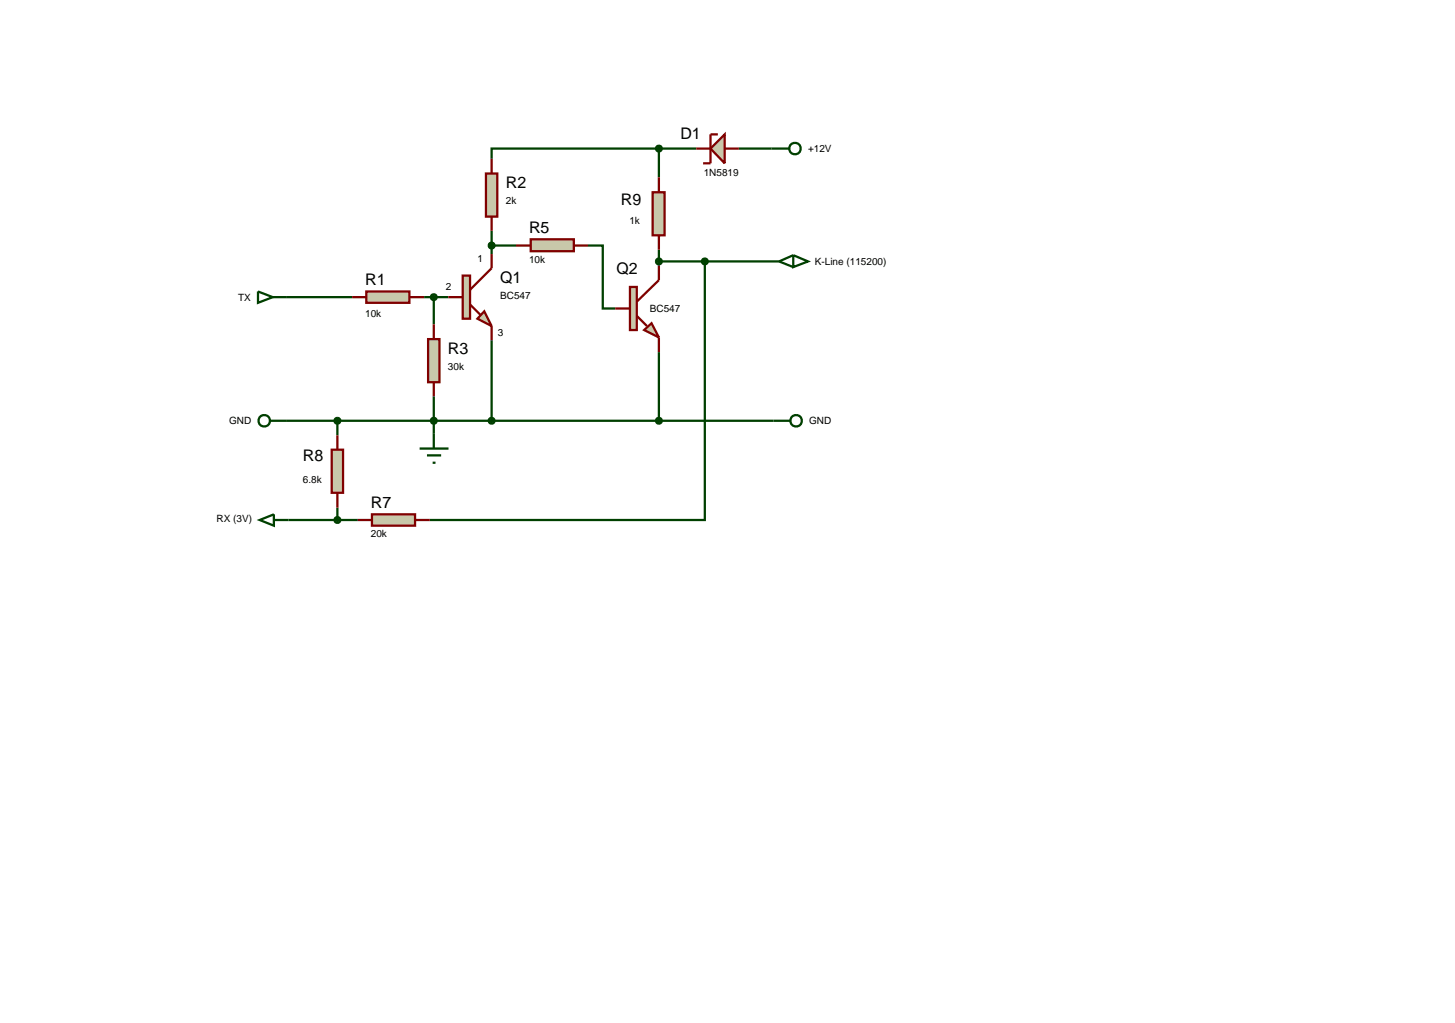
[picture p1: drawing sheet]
<svg xmlns="http://www.w3.org/2000/svg" width="257mm" height="180mm" viewBox="0 0 257 180" stroke-linecap="round" stroke-linejoin="round" font-family="sans-serif">
<g fill="none" stroke="#004000" stroke-width=".4">
<path d="M116.2 26.2h-29.5v1.8M116.2 26.2v5.1M116.2 26.2h6.6M130.3 26.2h5.8M50.6 52.4h11.5M74.8 52.4h4.3M76.5 52.4v4.8M86.7 40.7v4.1M86.7 43.3h4.3M103.7 43.3h2.6v11.1h2.2M116.2 46.1h21.2M116.2 44v2.8"/>
<path d="M124.3 46.1v45.6h-48.5M50.6 74.2h85.8M59.5 74.2v2.6M76.5 69.9v6.6M86.7 60v14.2M116.2 62.1v12.1M50.9 91.7h12.2M59.5 89.5v2.2"/>
</g>
<g fill="#c8c8aa" stroke="#800000" stroke-width=".4">
<path d="M85.4 54.9l1.3 2.6-2.5-1.3z"/>
<path d="M81.6 48.6h1.3v7.6h-1.3z"/>
</g>
<path d="M79.1 52.4h2.5M82.9 53.7l1.8 1.8M86.7 44.8v2.5l-3.8 3.8M86.7 57.5v2.5" fill="none" stroke="#800000" stroke-width=".4"/>
<path d="M64.6 51.4h7.6v2h-7.6z" fill="#c8c8aa" stroke="#800000" stroke-width=".4"/>
<path d="M62.1 52.4h2.5M72.2 52.4h2.6" fill="none" stroke="#800000" stroke-width=".4"/>
<path d="M85.7 30.6h2v7.6h-2z" fill="#c8c8aa" stroke="#800000" stroke-width=".4"/>
<path d="M86.7 28v2.6M86.7 38.2v2.5" fill="none" stroke="#800000" stroke-width=".4"/>
<path d="M86.3 73.9l.4-.2-.5 .5zM86.7 73.7l.4 .2 .1 .3zM87.2 74.2l-.1 .3-.4 .2zM86.2 74.2l.5 .5-.3-.1z" fill="#004000" stroke="#004000" stroke-width=".4"/>
<path d="M86.2 74.2l.5-.5 .5 .5-.5 .5z" fill="#004000"/>
<path d="M139.9 45l2.6 1.1-2.6 1zM139.9 45l-2.5 1.1 2.5 1M74 79.1h5.1M76.5 76.5v2.6M75.3 80.3h2.5M76.3 81.6h.5" fill="none" stroke="#004000" stroke-width=".4"/>
<path d="M65.6 90.7h7.6v2h-7.6z" fill="#c8c8aa" stroke="#800000" stroke-width=".4"/>
<path d="M63.1 91.7h2.5M73.2 91.7h2.6" fill="none" stroke="#800000" stroke-width=".4"/>
<path d="M58.5 79.3h2v7.6h-2z" fill="#c8c8aa" stroke="#800000" stroke-width=".4"/>
<path d="M59.5 76.8v2.5M59.5 86.9v2.6" fill="none" stroke="#800000" stroke-width=".4"/>
<g fill="#c8c8aa" stroke="#800000" stroke-width=".4">
<path d="M113.6 58.2l1.3-1.2 1.3 2.5z"/>
<path d="M111.1 50.6h1.2v7.6h-1.2z"/>
</g>
<path d="M108.5 54.4h2.6M112.3 55.7l1.8 1.8M116.2 46.8v2.6l-3.9 3.8M116.2 59.5v2.6" fill="none" stroke="#800000" stroke-width=".4"/>
<path d="M93.6 42.2h7.6v2.1h-7.6z" fill="#c8c8aa" stroke="#800000" stroke-width=".4"/>
<path d="M91 43.3h2.6M101.2 43.3h2.5" fill="none" stroke="#800000" stroke-width=".4"/>
<path d="M115.1 33.9h2.1v7.6h-2.1z" fill="#c8c8aa" stroke="#800000" stroke-width=".4"/>
<path d="M116.2 31.3v2.6M116.2 41.5v2.5" fill="none" stroke="#800000" stroke-width=".4"/>
<path d="M86.3 43l.4-.2-.5 .5zM86.7 42.8l.4 .2 .1 .3zM87.2 43.3l-.1 .3-.4 .2zM86.2 43.3l.5 .5-.3-.1z" fill="#004000" stroke="#004000" stroke-width=".4"/>
<path d="M86.2 43.3l.5-.5 .5 .5-.5 .5z" fill="#004000"/>
<path d="M123.9 45.8l.4-.2-.5 .5zM124.3 45.6l.3 .1 .2 .4zM124.3 46.6l.5-.5-.2 .4zM123.8 46.1l.5 .5-.4-.2z" fill="#004000" stroke="#004000" stroke-width=".4"/>
<path d="M123.8 46.1l.5-.5 .5 .5-.5 .5z" fill="#004000"/>
<path d="M115.9 45.7l.3-.1-.5 .5zM116.2 45.6l.4 .2 .1 .3zM116.2 46.6l.5-.5-.1 .3zM115.7 46.1l.5 .5-.3-.1z" fill="#004000" stroke="#004000" stroke-width=".4"/>
<path d="M115.7 46.1l.5-.5 .5 .5-.5 .5z" fill="#004000"/>
<path d="M75.5 59.8h2v7.6h-2z" fill="#c8c8aa" stroke="#800000" stroke-width=".4"/>
<path d="M76.5 57.2v2.6M76.5 67.4v2.5" fill="none" stroke="#800000" stroke-width=".4"/>
<path d="M76.2 52l.3-.1-.5 .5zM76.5 51.9l.3 .1 .2 .4zM77 52.4l-.2 .4-.3 .1zM76 52.4l.5 .5-.4-.2z" fill="#004000" stroke="#004000" stroke-width=".4"/>
<path d="M76.5 51.9l.5 .5-.5 .5-.5-.5z" fill="#004000"/>
<path d="M76.2 73.8l.3-.1-.5 .5zM76.5 73.7l.4 .2 .1 .3zM76.5 74.7l.5-.5-.2 .4zM76 74.2l.5 .5-.4-.2z" fill="#004000" stroke="#004000" stroke-width=".4"/>
<path d="M76.5 73.7l.5 .5-.5 .5-.5-.5z" fill="#004000"/>
<path d="M45.5 51.4l2.6 1-2.6 1zM48.1 52.4h2.5M45.8 91.7l2.5-1v2zM48.3 91.7h2.6" fill="none" stroke="#004000" stroke-width=".4"/>
<path d="M59.2 91.3l.3-.1-.5 .5zM59.5 91.2l.3 .1 .2 .4zM59.5 92.2l.5-.5-.2 .4zM59 91.7l.5 .5-.4-.2z" fill="#004000" stroke="#004000" stroke-width=".4"/>
<path d="M59.5 91.2l.5 .5-.5 .5-.5-.5z" fill="#004000"/>
<g fill="none" stroke="#004000" stroke-width=".4">
<path d="M47.6 74.2h3"/>
<circle cx="46.6" cy="74.2" r="1.01"/>
</g>
<path d="M59.2 73.8l.3-.1-.5 .5zM59.5 73.7l.4 .2 .1 .3zM59.5 74.7l.5-.5-.2 .4zM59 74.2l.5 .5-.4-.2z" fill="#004000" stroke="#004000" stroke-width=".4"/>
<path d="M59.5 73.7l.5 .5-.5 .5-.5-.5z" fill="#004000"/>
<g fill="none" stroke="#004000" stroke-width=".4">
<path d="M136.1 26.2h3.1M136.4 74.2h3"/>
<circle cx="140.2" cy="26.2" r="1.01"/>
<circle cx="140.4" cy="74.2" r="1.01"/>
</g>
<path d="M115.9 73.8l.3-.1-.5 .5zM116.2 73.7l.4 .2 .1 .3zM116.2 74.7l.5-.5-.1 .3zM115.7 74.2l.5 .5-.3-.1z" fill="#004000" stroke="#004000" stroke-width=".4"/>
<path d="M116.2 73.7l.5 .5-.5 .5-.5-.5z" fill="#004000"/>
<path d="M127.8 23.7v5.1l-2.5-2.6z" fill="#c8c8aa" stroke="#800000" stroke-width=".4"/>
<path d="M122.8 26.2h2.5M126.6 23.7h-1.3v5.1h-1.3M127.8 26.2h2.5" fill="none" stroke="#800000" stroke-width=".4"/>
<path d="M115.9 25.8l.3-.1-.5 .5zM116.2 25.7l.4 .2 .1 .3zM116.2 26.7l.5-.5-.2 .4zM115.7 26.2l.5 .5-.3-.1z" fill="#004000" stroke="#004000" stroke-width=".4"/>
<path d="M116.2 25.7l.5 .5-.5 .5-.5-.5z" fill="#004000"/>
<g font-size="2.8">
<text x="120" y="24.6">D1</text>
<text x="89.2" y="33.2">R2</text>
<text x="93.3" y="41.1">R5</text>
<text x="109.5" y="36.2">R9</text>
<text x="64.4" y="50.3">R1</text>
<text x="88.2" y="49.9">Q1</text>
<text x="108.7" y="48.4">Q2</text>
<text x="79" y="62.4">R3</text>
<text x="53.4" y="81.4">R8</text>
<text x="65.4" y="89.6">R7</text>
</g>
<g font-size="1.8">
<text x="142.5" y="26.8">+12V</text>
<text x="89.2" y="36">2k</text>
<text x="124.1" y="31">1N5819</text>
<text x="111" y="39.5">1k</text>
<text x="84.2" y="46.2">1</text>
<text x="93.3" y="46.3">10k</text>
<text x="143.7" y="46.7">K-Line (115200)</text>
<text x="42" y="53">TX</text>
<text x="78.6" y="51.1">2</text>
<text x="88.2" y="52.7">BC547</text>
<text x="64.4" y="55.9">10k</text>
<text x="87.8" y="59.2">3</text>
<text x="114.6" y="55">BC547</text>
<text x="79" y="65.2">30k</text>
<text x="40.4" y="74.8">GND</text>
<text x="142.7" y="74.8">GND</text>
<text x="53.4" y="85.2">6.8k</text>
<text x="38.2" y="92">RX (3V)</text>
<text x="65.4" y="94.7">20k</text>
</g>
</svg>
